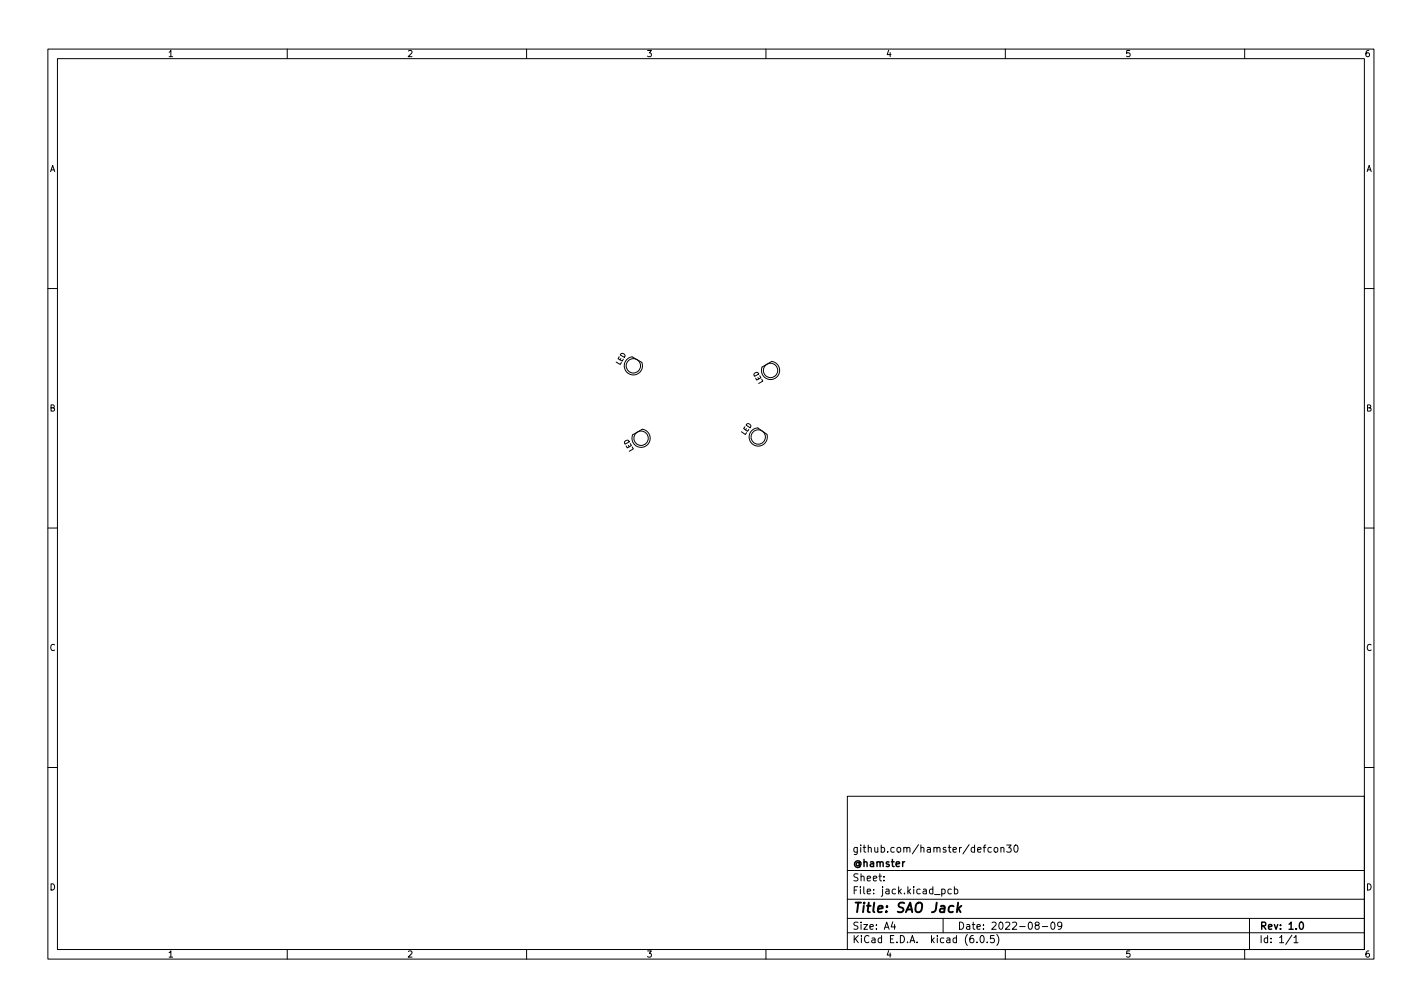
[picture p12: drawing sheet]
<svg xmlns="http://www.w3.org/2000/svg" width="297mm" height="210mm" viewBox="0 0 297 210" stroke-linecap="round" stroke-linejoin="round" font-family="sans-serif">
<g fill="none" stroke="#000" stroke-width=".21">
<path d="M10 10.2h277v190.1h-277zM12 12.2h273v186.1h-273zM60 10.2v2M110 10.2v2M160 10.2v2M210 10.2v2M260 10.2v2M10 60.2h2M132 74.5a1.9 1.9 0 0 0-1.6 2.3 1.9 1.9 0 0 0 2.5 1.4 1.9 1.9 0 0 0 1.2-2.5l-2.1-1.2M159.2 76.6l2-1.1a1.9 1.9 0 0 1 1.6 2.3 1.9 1.9 0 0 1-2.4 1.4 1.9 1.9 0 0 1-1.2-2.6zM285 60.2h2M132.2 90.8l2-1.2a1.9 1.9 0 0 1 1.6 2.3 1.9 1.9 0 0 1-2.5 1.4 1.9 1.9 0 0 1-1.1-2.5z"/>
<path d="M157.1 89.9l.5-.4 .7-.2 1.9 1.4a1.9 1.9 0 0 1-2.3 2.4 1.9 1.9 0 0 1-.8-3.2zM10 110.2h2M285 110.2h2M10 160.2h2M177 166.3h108v32h-108zM207.1 177l-.5-.1-.2 .3 .1 .7h.6M207.8 177l.3-.1 .3 .3v.4l-.3 .3h-.3l-.2-.3zM209.1 177.1l.2-.2 .3 .1 .1 .9M209.1 176.9v1M210.3 176.4h.9l-.5 .6 .4 .1v.7l-.2 .1-.6-.1M212 176.5l.1-.1a.8 .8 0 0 1 .6 .8 .8 .8 0 0 1-.6 .7 1 1 0 0 1-.1-1.4zM285 160.2h2"/>
<path d="M60 198.3v2M110 198.3v2M160 198.3v2M177 194.8h108M177 191.8h108M177 187.8h108M177 181.8h108M184.6 183.8v.1M184.6 183v.1M186.5 192.5l-.4 1h1M186.9 193v1M196.7 185.7l.4-.1 .3 .3-.1 .7h-.6"/>
<path d="M197 191.8v3M198.7 185.7l-.4-.1-.3 .3 .1 .7h.6M199.4 185.7l.4-.1 .3 .3-.2 .7h-.5M199.4 185.1v1.5M204.1 196.7v.1M204.9 195.4l.2-.1a.8 .8 0 0 1 .5 .8 .8 .8 0 0 1-.5 .7 1 1 0 0 1-.2-1.4zM206.2 196.7v.1M207.6 195.3h-.7v.7l.2-.1 .5 .1 .1 .2-.1 .5-.2 .1-.5-.1M208.2 195.1a1.72 1.72 0 0 1 0 2.3M210 198.3v2M216.5 193.2l-.3-.3 .1-.2 .2-.2 .4 .1 .2 .2-.1 .2-.6 .2-.2 .3 .1 .4 .2 .1h.3l.3-.3v-.2l-.3-.3M217.7 193.5h1.2"/>
<path d="M219.6 192.7l.3-.2a.8 .8 0 0 1 .5 .8 .8 .8 0 0 1-.5 .7l-.3-.1-.1-.4zM221.8 193.2l-.3 .3h-.3l-.3-.3 .2-.6 .4-.1 .2 .2a.99 .99 0 0 1-.3 1.3h-.3M260 198.3v2M261 191.8v6.5M269.9 195.3l-1.3 1.9M270.3 195.8l.4-.5v1.5M270.3 196.8h.8"/>
<circle cx="132.3" cy="76.4" r="1.5"/>
<circle cx="161" cy="77.3" r="1.5"/>
<circle cx="133.9" cy="91.5" r="1.5"/>
<circle cx="158.4" cy="91.2" r="1.5"/>
</g>
<path d="M271.6 192.6l.2-.1a.8 .8 0 0 1 .5 .8 .8 .8 0 0 1-.5 .7 1 1 0 0 1-.2-1.4z" fill="none" stroke="#000" stroke-width=".3"/>
<path d="M200.1 188.5l-.2 2M200.2 189.7l.5 .8M200.8 189.1l-.8 .8" fill="none" stroke="#000" stroke-width=".4"/>
<text font-size="2.8" x="178" y="190.6">Title: SAO Jack</text>
<g font-size="2.1">
<text x="178" y="178">github.com/hamster/defcon30</text>
<text x="178" y="184">Sheet:</text>
<text x="178" y="181">@hamster</text>
<text x="178" y="186.7">File: jack.kicad_pcb</text>
<text x="178" y="196.9">KiCad E.D.A. kicad (6.0.5)</text>
<text x="178" y="194.1">Size: A4</text>
<text x="200" y="194.1">Date: 2022-08-09</text>
<text x="263" y="194.1">Rev: 1.0</text>
<text x="263" y="196.9">Id: 1/1</text>
</g>
<g font-size="1.8">
<text x="35" y="11.9">1</text>
<text x="85" y="11.9">2</text>
<text x="135" y="11.9">3</text>
<text x="185" y="11.9">4</text>
<text x="235" y="11.9">5</text>
<text x="285" y="11.9">6</text>
<text x="10.3" y="35.9">A</text>
<text x="285.3" y="35.9">A</text>
<text x="10.3" y="85.9">B</text>
<text x="285.3" y="85.9">B</text>
<text x="10.3" y="135.9">C</text>
<text x="285.3" y="135.9">C</text>
<text x="10.3" y="185.9">D</text>
<text x="285.3" y="185.9">D</text>
<text x="35" y="199.9">1</text>
<text x="85" y="199.9">2</text>
<text x="135" y="199.9">3</text>
<text x="185" y="199.9">4</text>
<text x="235" y="199.9">5</text>
<text x="285" y="199.9">6</text>
</g>
<g font-size="1.4">
<text x="129.5" y="76.4" transform="rotate(-60 129.5 76.4)">LED</text>
<text x="159.5" y="79.8" transform="rotate(-120 159.5 79.8)">LED</text>
<text x="132.5" y="93.9" transform="rotate(-120 132.5 93.9)">LED</text>
<text x="155.6" y="91" transform="rotate(-55 155.6 91)">LED</text>
</g>
</svg>
